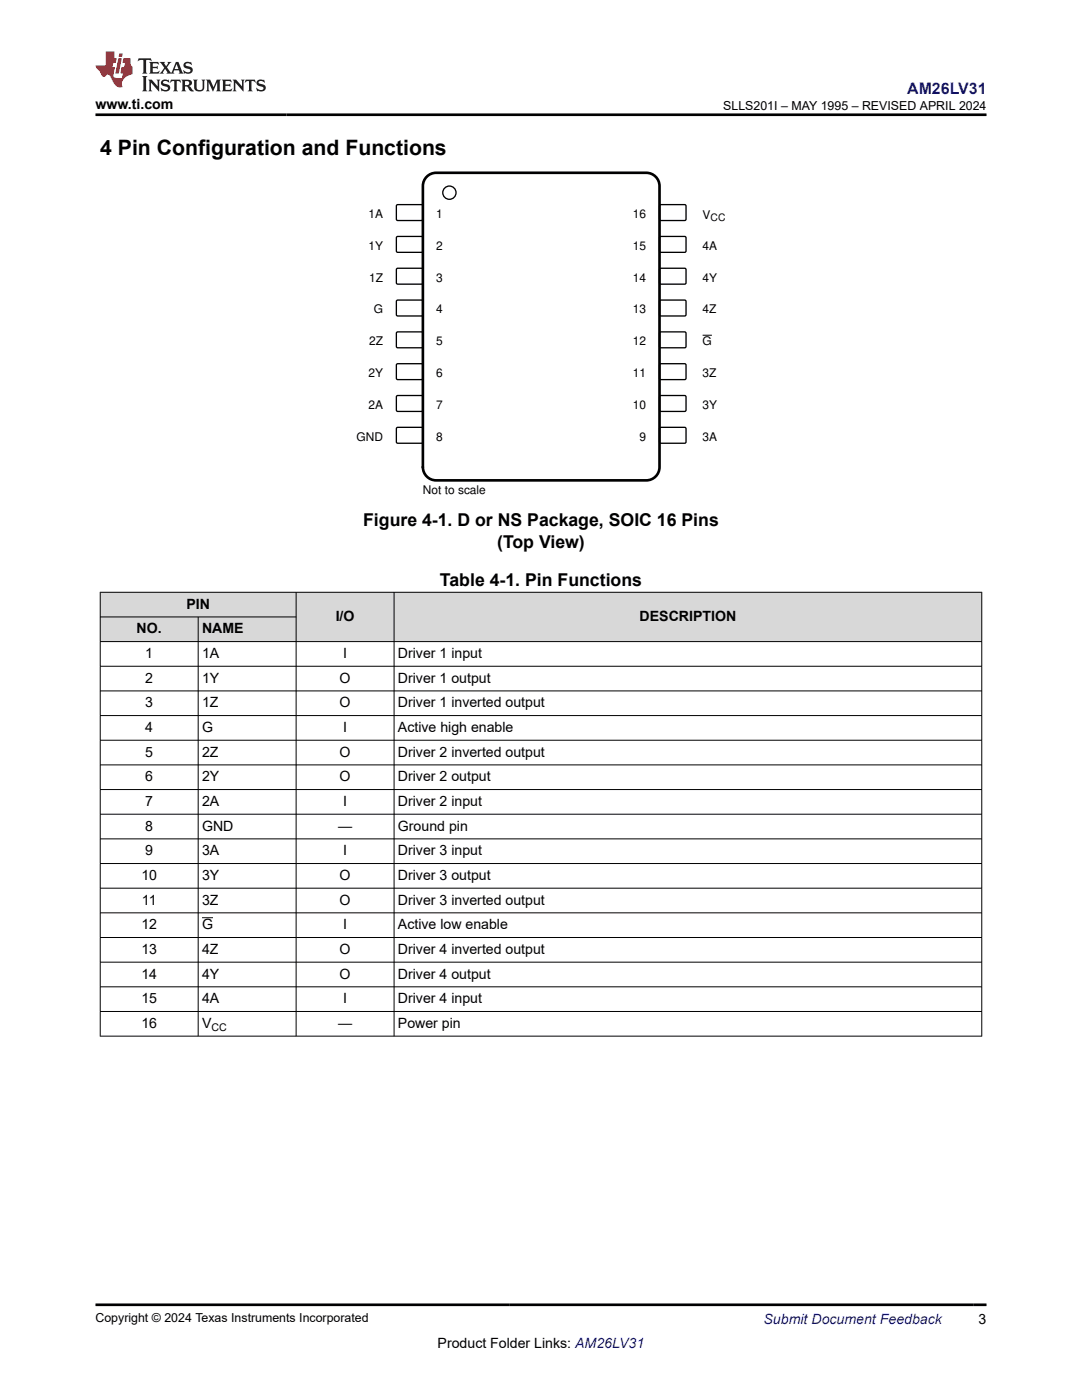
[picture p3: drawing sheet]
<svg xmlns="http://www.w3.org/2000/svg" width="216mm" height="279mm" viewBox="0 0 216 279" stroke-linecap="round" stroke-linejoin="round" font-family="sans-serif">
<path d="M79.2 40.9h5l.2 .2-.1 2.8-.2 .1h-4.9l-.1-.3v-2.6z" fill="none" stroke="#000" stroke-width=".26"/>
<path d="M131.6 41l.3-.2 4.9 .1 .1 .2v2.8l-.3 .1h-4.9l-.1-.3z" fill-rule="evenodd" fill="#fff"/>
<path d="M131.6 41l.3-.2 4.9 .1 .1 .2v2.8l-.3 .1h-4.9l-.1-.3z" fill="none" stroke="#000" stroke-width=".26"/>
<path d="M79.2 47.2h5l.2 .2-.1 2.8-.2 .2-4.9-.1-.1-.2v-2.7z" fill-rule="evenodd" fill="#fff"/>
<path d="M79.2 47.2h5l.2 .2-.1 2.8-.2 .2-4.9-.1-.1-.2v-2.7z" fill="none" stroke="#000" stroke-width=".26"/>
<path d="M131.6 47.3l.3-.1h4.9l.1 .2v2.8l-.3 .2-4.9-.1-.1-.2z" fill-rule="evenodd" fill="#fff"/>
<path d="M131.6 47.3l.3-.1h4.9l.1 .2v2.8l-.3 .2-4.9-.1-.1-.2z" fill="none" stroke="#000" stroke-width=".26"/>
<path d="M79.2 53.6h5l.2 .2-.1 2.8-.2 .1h-4.9l-.1-.3v-2.6z" fill-rule="evenodd" fill="#fff"/>
<path d="M79.2 53.6h5l.2 .2-.1 2.8-.2 .1h-4.9l-.1-.3v-2.6z" fill="none" stroke="#000" stroke-width=".26"/>
<path d="M131.6 53.7l.3-.2 4.9 .1 .1 .2v2.8l-.3 .1h-4.9l-.1-.3z" fill-rule="evenodd" fill="#fff"/>
<path d="M131.6 53.7l.3-.2 4.9 .1 .1 .2v2.8l-.3 .1h-4.9l-.1-.3z" fill="none" stroke="#000" stroke-width=".26"/>
<path d="M79.2 59.9h5l.2 .2-.1 2.8-.2 .2-4.9-.1-.1-.2v-2.7z" fill-rule="evenodd" fill="#fff"/>
<path d="M79.2 59.9h5l.2 .2-.1 2.8-.2 .2-4.9-.1-.1-.2v-2.7z" fill="none" stroke="#000" stroke-width=".26"/>
<path d="M131.6 60l.3-.1h4.9l.1 .2v2.8l-.3 .2-4.9-.1-.1-.2z" fill-rule="evenodd" fill="#fff"/>
<path d="M131.6 60l.3-.1h4.9l.1 .2v2.8l-.3 .2-4.9-.1-.1-.2z" fill="none" stroke="#000" stroke-width=".26"/>
<path d="M79.2 66.3h5l.2 .2-.1 2.8-.2 .1h-4.9l-.1-.3v-2.6z" fill-rule="evenodd" fill="#fff"/>
<path d="M79.2 66.3h5l.2 .2-.1 2.8-.2 .1h-4.9l-.1-.3v-2.6z" fill="none" stroke="#000" stroke-width=".26"/>
<path d="M131.6 66.4l.3-.2 4.9 .1 .1 .2v2.8l-.3 .1h-4.9l-.1-.3z" fill-rule="evenodd" fill="#fff"/>
<path d="M131.6 66.4l.3-.2 4.9 .1 .1 .2v2.8l-.3 .1h-4.9l-.1-.3z" fill="none" stroke="#000" stroke-width=".26"/>
<path d="M140.2 66.9h1.9" fill="none" stroke="#000" stroke-width=".2"/>
<path d="M79.2 72.6h5l.2 .2-.1 2.8-.2 .2-4.9-.1-.1-.2v-2.7z" fill-rule="evenodd" fill="#fff"/>
<path d="M79.2 72.6h5l.2 .2-.1 2.8-.2 .2-4.9-.1-.1-.2v-2.7z" fill="none" stroke="#000" stroke-width=".26"/>
<path d="M131.6 72.7l.3-.1h4.9l.1 .2v2.8l-.3 .2-4.9-.1-.1-.2z" fill-rule="evenodd" fill="#fff"/>
<path d="M131.6 72.7l.3-.1h4.9l.1 .2v2.8l-.3 .2-4.9-.1-.1-.2z" fill="none" stroke="#000" stroke-width=".26"/>
<path d="M79.2 79h5l.2 .2-.1 2.8-.2 .1h-4.9l-.1-.3v-2.6z" fill-rule="evenodd" fill="#fff"/>
<path d="M79.2 79h5l.2 .2-.1 2.8-.2 .1h-4.9l-.1-.3v-2.6z" fill="none" stroke="#000" stroke-width=".26"/>
<path d="M131.6 79.1l.3-.2 4.9 .1 .1 .2v2.8l-.3 .1h-4.9l-.1-.3z" fill-rule="evenodd" fill="#fff"/>
<path d="M131.6 79.1l.3-.2 4.9 .1 .1 .2v2.8l-.3 .1h-4.9l-.1-.3z" fill="none" stroke="#000" stroke-width=".26"/>
<path d="M79.2 85.3h5l.2 .2-.1 2.8-.2 .2-4.9-.1-.1-.2v-2.7z" fill-rule="evenodd" fill="#fff"/>
<path d="M79.2 85.3h5l.2 .2-.1 2.8-.2 .2-4.9-.1-.1-.2v-2.7z" fill="none" stroke="#000" stroke-width=".26"/>
<path d="M131.6 85.4l.3-.1h4.9l.1 .2v2.8l-.3 .2-4.9-.1-.1-.2z" fill-rule="evenodd" fill="#fff"/>
<g fill="none" stroke="#000" stroke-width=".26">
<path d="M131.6 85.4l.3-.1h4.9l.1 .2v2.8l-.3 .2-4.9-.1-.1-.2z"/>
<circle cx="89.7" cy="38.5" r="1.32"/>
</g>
<path d="M85.4 35.1l1-.5 .6-.1h42a2.64 2.64 0 0 1 2.6 2.6v56.1a2.64 2.64 0 0 1-2.6 2.7h-42a2.64 2.64 0 0 1-2.6-2.7v-56.1a2.64 2.64 0 0 1 1-2z" fill="none" stroke="#000" stroke-width=".53"/>
<g fill="#d8d8d8">
<path d="M20 118.2h175.9v4.9h-175.9z" fill-rule="evenodd"/>
<path d="M20.1 118.3h38.9v4.8h-38.9z" fill-rule="evenodd"/>
<path d="M59.2 118.3h19.4v9.7h-19.4z" fill-rule="evenodd"/>
<path d="M78.7 118.3h117.1v9.7h-117.1z" fill-rule="evenodd"/>
<path d="M20.1 123.2h19.4v4.8h-19.4z" fill-rule="evenodd"/>
<path d="M39.6 123.2h19.4v4.8h-19.4z" fill-rule="evenodd"/>
</g>
<g fill="none" stroke="#000" stroke-width=".2">
<path d="M19.9 118.2h176.1M20 118.1v88.7M59.1 118.1v88.7M78.6 118.1v88.7M195.9 118.1v88.7M19.9 123.1h39.3M19.9 133h176.1M19.9 137.9h176.1M39.5 123.1v83.7M196 128h-176.1M19.9 142.8h176.1M19.9 147.7h176.1"/>
<path d="M19.9 152.7h176.1M19.9 157.6h176.1M19.9 162.5h176.1M19.9 167.4h176.1M19.9 172.3h176.1M19.9 177.3h176.1M19.9 182.2h176.1M19.9 187.1h176.1M19.9 192h176.1M19.9 196.9h176.1M40.3 183.2h2.2M19.9 201.9h176.1"/>
<path d="M19.9 206.8h176.1"/>
</g>
<path d="M27.7 11.6l-.2 .6 .5-.2h.6v.1v2.2l-.2 .4h1l-.2-.4v-2.2v-.1h.5l.5 .2-.1-.6zM29.8 12.4l.2 .3v1.6l-.2 .4h1.9l.1-.6a1.08 1.08 0 0 1-1.3 .2v-.7h.6l.4 .2v-.7l-.4 .2h-.6v-.5l.2-.2a1 1 0 0 1 1 .3l-.1-.5zM31.8 12.4l1 1.1-1 1.2h.9l-.2-.2 .4-.8 .5 .8-.2 .2h1.6l-.2-.2 .1-.5h1l.1 .5-.1 .2h.9l-.2-.4-.8-1.9h-.5l-1 2.1-.8-1.1 .9-1h-.8l.2 .2-.5 .6-.3-.6 .1-.2zM35.2 12.8l.4 1h-.8zM36.8 12.5a.65 .65 0 0 0-.2 .7 .65 .65 0 0 0 .6 .5l.7 .1 .1 .3a.79 .79 0 0 1-.7 .4 .79 .79 0 0 1-.7-.5l.1 .7 .2-.1a.93 .93 0 0 0 1.1 0 .93 .93 0 0 0 .4-.9 1.46 1.46 0 0 0-1.2-.6l-.1-.3a1.09 1.09 0 0 1 1.2 .2l-.2-.6-.1 .1-.6-.2zM28.4 15.2l.2 .4v2.2l-.2 .4h1l-.2-.4v-2.2l.2-.4zM29.6 15.9l.2 .4v1.5l-.2 .4h.8l-.3-.4v-1.3l1.7 1.8v-2l.2-.4h-.8l.2 .2 .1 1.1-1.2-1.3zM32.3 16a.65 .65 0 0 0-.2 .8 .65 .65 0 0 0 .7 .4l.6 .2 .1 .2a.79 .79 0 0 1-.7 .4 .79 .79 0 0 1-.7-.5l.1 .7 .2-.1a.93 .93 0 0 0 1.1 .1 .93 .93 0 0 0 .4-1 1.46 1.46 0 0 0-1.2-.5l-.1-.4a1.09 1.09 0 0 1 1.2 .2l-.2-.6-.1 .1-.6-.1zM34.1 15.9l-.1 .6a.63 .63 0 0 1 .7-.3l.1 1.6-.3 .4h1l-.2-.4v-1.6a.66 .66 0 0 1 .8 .3l-.1-.6zM36.2 15.9l.2 .4v1.5l-.2 .4h.9l-.2-.2v-.7h.5l.1 .2a.79 .79 0 0 0 1.2 .6l-1-.9a.61 .61 0 0 0 .6-.6 .61 .61 0 0 0-.5-.7zM36.9 16.2h.2a.47 .47 0 0 1 .5 .1 .47 .47 0 0 1 .1 .5l-.2 .1-.6 .1zM38.5 15.9l.2 .2a2.27 2.27 0 0 0 .4 2 1.04 1.04 0 0 0 1.7-.7v-1.3l.2-.2h-.8l.2 .4v1.1a.6 .6 0 0 1-.6 .6 .6 .6 0 0 1-.6-.6v-1.1l.3-.4zM41.1 15.9l.2 .4v1.5l-.2 .4h.7l-.2-.4v-1.4l.9 1.9 .8-1.9v1.4l-.2 .4h1l-.3-.4v-1.5l.3-.4h-.8l-.7 1.5-.7-1.5zM44.3 15.9l.2 .4v1.5l-.2 .4h1.9l.1-.6a1.09 1.09 0 0 1-1.3 .2v-.7h.6l.4 .2v-.6l-.4 .2h-.6v-.6l.2-.1a1.01 1.01 0 0 1 1 .3l-.1-.6zM46.4 15.9l.3 .4v1.5l-.3 .4h.8l-.2-.4v-1.3l1.6 1.8v-2l.2-.4h-.7l.2 .2v1.1l-1.2-1.3zM49 15.9l-.1 .6a.63 .63 0 0 1 .8-.3v1.6l-.3 .4h1l-.2-.4v-1.6a.66 .66 0 0 1 .8 .3l-.1-.6zM51.4 16a.65 .65 0 0 0-.2 .8 .65 .65 0 0 0 .6 .4l.6 .2 .2 .2a.79 .79 0 0 1-.8 .4 .79 .79 0 0 1-.6-.5l.1 .7 .2-.1a.93 .93 0 0 0 1 .1 .93 .93 0 0 0 .5-1 1.46 1.46 0 0 0-1.3-.5l-.1-.4a1.09 1.09 0 0 1 1.3 .2l-.2-.6-.2 .1-.5-.1z" fill="#231f20"/>
<path d="M21.1 10.3v2.7h-2.1l.1 .4 .9 1a.95 .95 0 0 0 .9 .9 .59 .59 0 0 1 .6-.4 .59 .59 0 0 1 .5 .3l.4 .8a1.59 1.59 0 0 0 2.1 1.4 1.61 1.61 0 0 1 1-2.3l1-.3-.1-1.5a1.59 1.59 0 0 1-.4-1.7h-1.4l-.2 .9h.5l-.1 .9h-.5l-.2 .9v.3l.4 .1-.2 .9h-.6a.73 .73 0 0 1-1.1-.7l.3-1.5h-.5l.2-.9h.5l.2-.9h-.5v-1.3zM23.6 11.6l-.6 3.1h.7l.6-3.1zM23.8 10.7l-.1 .6h.7l.1-.6z" fill="#ed1c24"/>
<path d="M19 22.9h177.8M19 260.4h177.8" fill="none" stroke="#000" stroke-width=".53"/>
<text font-size="4.2" x="20" y="30.9">4 Pin Configuration and Functions</text>
<g font-size="3.5">
<text x="72.5" y="105">Figure 4-1. D or NS Package, SOIC 16 Pins</text>
<text x="99.2" y="109.3">(Top View)</text>
<text x="87.8" y="117">Table 4-1. Pin Functions</text>
</g>
<text font-size="3.2" fill="#00f" x="181" y="18.7">AM26LV31</text>
<g font-size="2.8">
<text x="19.1" y="21.8">www.ti.com</text>
<text x="37.2" y="121.5">PIN</text>
<text x="67" y="123.9">I/O</text>
<text x="127.6" y="123.9">DESCRIPTION</text>
<text x="27.3" y="126.4">NO.</text>
<text x="29" y="131.3">1</text>
<text x="40.3" y="126.4">NAME</text>
<text x="40.3" y="131.3">1A</text>
<text x="68.5" y="131.3">I</text>
<text x="79.4" y="131.3">Driver 1 input</text>
<text x="29" y="136.2">2</text>
<text x="40.3" y="136.2">1Y</text>
<text x="67.8" y="136.2">O</text>
<text x="79.4" y="136.2">Driver 1 output</text>
<text x="29" y="141.2">3</text>
<text x="40.3" y="141.2">1Z</text>
<text x="67.8" y="141.2">O</text>
<text x="79.4" y="141.2">Driver 1 inverted output</text>
<text x="29" y="146.1">4</text>
<text x="40.3" y="146.1">G</text>
<text x="68.5" y="146.1">I</text>
<text x="79.4" y="146.1">Active high enable</text>
<text x="29" y="151">5</text>
<text x="29" y="155.9">6</text>
<text x="40.3" y="151">2Z</text>
<text x="40.3" y="155.9">2Y</text>
<text x="67.8" y="151">O</text>
<text x="67.8" y="155.9">O</text>
<text x="79.4" y="151">Driver 2 inverted output</text>
<text x="79.4" y="155.9">Driver 2 output</text>
<text x="29" y="160.8">7</text>
<text x="40.3" y="160.8">2A</text>
<text x="68.5" y="160.8">I</text>
<text x="79.4" y="160.8">Driver 2 input</text>
<text x="29" y="165.8">8</text>
<text x="40.3" y="165.8">GND</text>
<text x="67.5" y="165.8">—</text>
<text x="79.4" y="165.8">Ground pin</text>
<text x="29" y="170.7">9</text>
<text x="40.3" y="170.7">3A</text>
<text x="68.5" y="170.7">I</text>
<text x="79.4" y="170.7">Driver 3 input</text>
<text x="28.2" y="175.6">10</text>
<text x="40.3" y="175.6">3Y</text>
<text x="67.8" y="175.6">O</text>
<text x="79.4" y="175.6">Driver 3 output</text>
<text x="28.2" y="185.5">12</text>
<text x="28.3" y="180.5">11</text>
<text x="40.3" y="180.5">3Z</text>
<text x="40.3" y="185.5">G</text>
<text x="67.8" y="180.5">O</text>
<text x="68.5" y="185.5">I</text>
<text x="79.4" y="180.5">Driver 3 inverted output</text>
<text x="79.4" y="185.5">Active low enable</text>
<text x="28.2" y="190.4">13</text>
<text x="40.3" y="190.4">4Z</text>
<text x="67.8" y="190.4">O</text>
<text x="79.4" y="190.4">Driver 4 inverted output</text>
<text x="28.2" y="195.3">14</text>
<text x="40.3" y="195.3">4Y</text>
<text x="67.8" y="195.3">O</text>
<text x="79.4" y="195.3">Driver 4 output</text>
<text x="28.2" y="200.2">15</text>
<text x="40.3" y="200.2">4A</text>
<text x="68.5" y="200.2">I</text>
<text x="79.4" y="200.2">Driver 4 input</text>
<text x="28.2" y="205.1">16</text>
<text x="40.3" y="205.1">V</text>
<text x="67.5" y="205.1">—</text>
<text x="79.4" y="205.1">Power pin</text>
<text x="87.3" y="269">Product Folder Links: AM26LV31</text>
<text x="195.3" y="264.2">3</text>
</g>
<text font-size="2.8" fill="#00f" x="152.4" y="264.2">Submit Document Feedback</text>
<g font-size="2.5">
<text x="144.3" y="21.9">SLLS201I – MAY 1995 – REVISED APRIL 2024</text>
<text x="19" y="263.9">Copyright © 2024 Texas Instruments Incorporated</text>
</g>
<g font-size="2.4">
<text x="73.5" y="43.5">1A</text>
<text x="87" y="43.5">1</text>
<text x="126.3" y="43.5">16</text>
<text x="140.2" y="43.7">V</text>
<text x="73.5" y="49.8">1Y</text>
<text x="87" y="49.8">2</text>
<text x="126.3" y="49.8">15</text>
<text x="140.2" y="49.8">4A</text>
<text x="73.7" y="56.2">1Z</text>
<text x="87" y="56.2">3</text>
<text x="126.3" y="56.2">14</text>
<text x="140.2" y="56.2">4Y</text>
<text x="74.6" y="62.5">G</text>
<text x="87" y="62.5">4</text>
<text x="126.3" y="62.5">13</text>
<text x="140.2" y="62.5">4Z</text>
<text x="73.7" y="68.9">2Z</text>
<text x="87" y="68.9">5</text>
<text x="126.3" y="68.9">12</text>
<text x="140.2" y="68.9">G</text>
<text x="73.5" y="75.2">2Y</text>
<text x="87" y="75.2">6</text>
<text x="126.3" y="75.2">11</text>
<text x="140.2" y="75.2">3Z</text>
<text x="73.5" y="81.6">2A</text>
<text x="87" y="81.6">7</text>
<text x="126.3" y="81.6">10</text>
<text x="140.2" y="81.6">3Y</text>
<text x="71.2" y="87.9">GND</text>
<text x="87" y="87.9">8</text>
<text x="127.6" y="87.9">9</text>
<text x="140.2" y="87.9">3A</text>
<text x="84.4" y="98.5">Not to scale</text>
</g>
<g font-size="2.1">
<text x="141.8" y="44.2">CC</text>
<text x="42.2" y="205.7">CC</text>
</g>
</svg>
